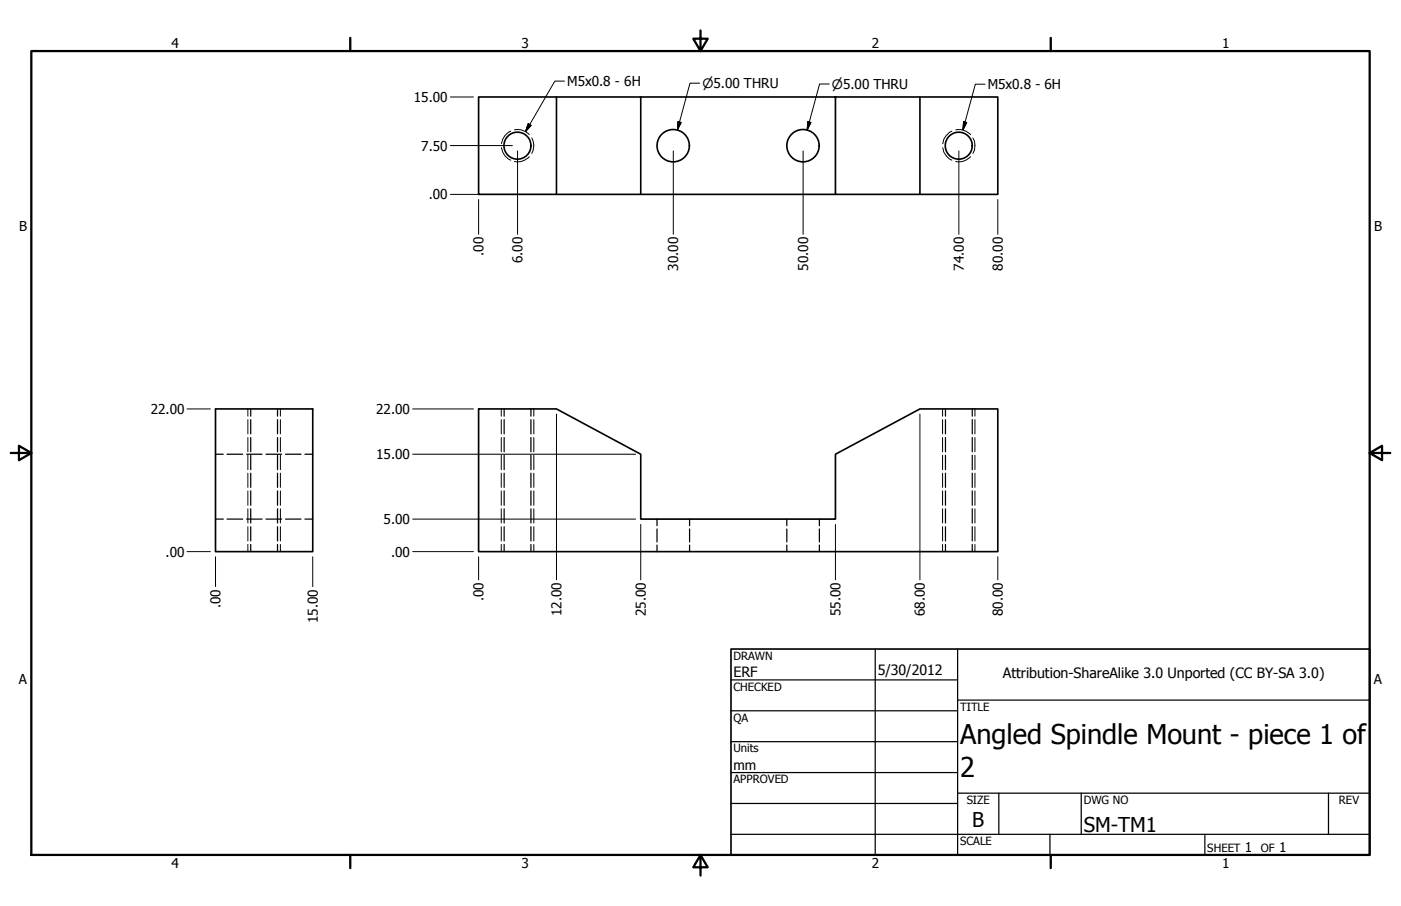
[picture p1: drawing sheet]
<svg xmlns="http://www.w3.org/2000/svg" width="432mm" height="279mm" viewBox="0 0 432 279" stroke-linecap="round" stroke-linejoin="round" font-family="sans-serif">
<!-- layer: Visible (ANSI) -->
<g fill="none" stroke="#000" stroke-width=".51">
<path d="M147.5 29.9h24v30h-24zM171.5 29.9h26v30h-26M197.5 29.9h60v30h26v-30h-26M283.5 29.9h24v30h-24M197.5 59.9h60M66.4 126.1h30v44h-30zM147.5 126.1h24l26 14v20h60v-20l26-14h24v44h-160z"/>
<circle cx="159.5" cy="44.9" r="4.2"/>
<circle cx="207.5" cy="44.9" r="5"/>
<circle cx="247.5" cy="44.9" r="5"/>
<circle cx="295.5" cy="44.9" r="4.2"/>
</g>
<!-- layer: Hidden (ANSI) -->
<g fill="none" stroke="#000" stroke-width=".38">
<path d="M77.3 126.1v2.2M77.3 129.4v4.4M77.3 134.9v4.4M85.5 126.1v2.2M85.5 129.4v4.4M85.5 134.9v4.4M155.4 126.1v2.2M155.4 129.4v4.4M155.4 134.9v4.4M163.6 126.1v2.2M163.6 129.4v4.4M163.6 134.9v4.4"/>
<path d="M291.4 126.1v2.2M291.4 129.4v4.4M291.4 134.9v4.4M299.7 126.1v2.2M299.7 129.4v4.4M299.7 134.9v4.4M66.4 140.1h2.4M70 140.1h4.8M76 140.1h4.8M77.3 140.4v4.4M77.3 145.9v4.4M77.3 151.4v4.4"/>
<path d="M77.3 156.9v4.4M82 140.1h4.8M85.5 140.4v4.4M85.5 145.9v4.4M85.5 151.4v4.4M85.5 156.9v4.4M88 140.1h4.8M94 140.1h2.4M155.4 140.4v4.4M155.4 145.9v4.4M155.4 151.4v4.4M155.4 156.9v4.4"/>
<path d="M163.6 140.4v4.4M163.6 145.9v4.4M163.6 151.4v4.4M163.6 156.9v4.4M291.4 140.4v4.4M291.4 145.9v4.4M291.4 151.4v4.4M291.4 156.9v4.4M299.7 140.4v4.4M299.7 145.9v4.4M299.7 151.4v4.4M299.7 156.9v4.4"/>
<path d="M66.4 160.1h2.4M70 160.1h4.8M76 160.1h4.8M77.3 162.4v4.4M77.3 167.9v2.2M82 160.1h4.8M85.5 162.4v4.4M85.5 167.9v2.2M88 160.1h4.8M94 160.1h2.4M155.4 162.4v4.4M155.4 167.9v2.2"/>
<path d="M163.6 162.4v4.4M163.6 167.9v2.2M202.5 160.1v2M202.5 163.1v4M202.5 168.1v2M212.5 160.1v2M212.5 163.1v4M212.5 168.1v2M242.5 160.1v2M242.5 163.1v4M242.5 168.1v2M252.5 160.1v2"/>
<path d="M252.5 163.1v4M252.5 168.1v2M291.4 162.4v4.4M291.4 167.9v2.2M299.7 162.4v4.4M299.7 167.9v2.2"/>
</g>
<!-- layer: Hidden Narrow (ANSI) -->
<g fill="none" stroke="#000" stroke-width=".31">
<path d="M154.6 45.5a4.9 4.9 0 0 0 2.8 3.9M157.4 40.4a4.8 4.8 0 0 0-2.8 3.9M158.6 40.1a4.5 4.5 0 0 1 4.5 1.4M163.1 48.3a4.9 4.9 0 0 1-4.5 1.5M163.9 42.5a4.8 4.8 0 0 1 0 4.8M290.6 45.5a4.5 4.5 0 0 0 2.8 3.9M293.4 40.4a4.9 4.9 0 0 0-2.8 3.9M294.6 40.1a4.5 4.5 0 0 1 4.5 1.4M299.1 48.3a4.9 4.9 0 0 1-4.5 1.5M299.8 42.5a4.8 4.8 0 0 1 0 4.8M76.4 126.1v2.2M76.4 129.4v4.4"/>
<path d="M76.4 134.9v4.4M86.4 126.1v2.2M86.4 129.4v4.4M86.4 134.9v4.4M154.5 126.1v2.2M154.5 129.4v4.4M154.5 134.9v4.4M164.5 126.1v2.2M164.5 129.4v4.4M164.5 134.9v4.4M290.5 126.1v2.2M290.5 129.4v4.4"/>
<path d="M290.5 134.9v4.4M300.5 126.1v2.2M300.5 129.4v4.4M300.5 134.9v4.4M76.4 140.4v4.4M76.4 145.9v4.4M76.4 151.4v4.4M76.4 156.9v4.4M86.4 140.4v4.4M86.4 145.9v4.4M86.4 151.4v4.4M86.4 156.9v4.4"/>
<path d="M154.5 140.4v4.4M154.5 145.9v4.4M154.5 151.4v4.4M154.5 156.9v4.4M164.5 140.4v4.4M164.5 145.9v4.4M164.5 151.4v4.4M164.5 156.9v4.4M290.5 140.4v4.4M290.5 145.9v4.4M290.5 151.4v4.4M290.5 156.9v4.4"/>
<path d="M300.5 140.4v4.4M300.5 145.9v4.4M300.5 151.4v4.4M300.5 156.9v4.4M76.4 162.4v4.4M76.4 167.9v2.2M86.4 162.4v4.4M86.4 167.9v2.2M154.5 162.4v4.4M154.5 167.9v2.2M164.5 162.4v4.4M164.5 167.9v2.2"/>
<path d="M290.5 162.4v4.4M290.5 167.9v2.2M300.5 162.4v4.4M300.5 167.9v2.2"/>
</g>
<!-- layer: Border (ANSI) -->
<path d="M9.7 15.7h412.4v248h-412.4zM107.9 11.7v4M215.9 9.4v6.3l-2.2-3.8h4.4l-2.2 3.8M323.8 11.7v4M3.3 139.7h6.4l-3.9-2.2v4.4l3.9-2.2M422.1 139.7l3.9 2.2v-4.4l-3.9 2.2h6.4M107.9 263.7v4M215.9 263.7l2.2 3.8h-4.4l2.2-3.8v6.3M323.8 263.7v4" fill="none" stroke="#000" stroke-width=".7"/>
<!-- layer: Title (ANSI) -->
<g fill="none" stroke="#000" stroke-width=".38">
<path d="M225.3 209.7h69.8M225.3 219.2h69.8M269.7 200.2v63.5M295.1 215.9h127M295.1 200.2v63.5M225.3 228.7h69.8M225.3 238.3h69.8M225.3 257.3h196.8M225.3 247.8h69.8M295.1 244.6h127M307.8 244.6v12.7M323.6 257.3v6.4"/>
<path d="M333.2 244.6v12.7M371.3 257.3v6.4M409.4 244.6v12.7"/>
</g>
<path d="M225.3 200.2h196.8v63.5h-196.8z" fill="none" stroke="#000" stroke-width=".51"/>
<!-- layer: Dimension (ANSI) -->
<g fill="none" stroke="#000" stroke-width=".31">
<path d="M138.8 29.9h7.1M138.8 59.9h31.1M138.8 44.9h19.1M159.5 46.5v25.8M207.5 46.5v25.8M247.5 46.5v25.8M295.5 46.5v25.8M147.5 61.5v10.8M307.5 61.5v10.8M57.7 126.1h7.1M127.2 126.1h18.7M171.5 127.7v51.1"/>
<path d="M283.5 127.7v51.1M127.2 140.1h68.7M57.7 170.1h7.1M66.4 171.7v9.2M96.4 171.7v9.2M127.2 170.1h18.7M127.2 160.1h68.7M147.5 171.7v7.1M197.5 161.7v17.1M257.5 161.7v17.1M307.5 171.7v7.1"/>
</g>
<!-- layer: Symbol (ANSI) -->
<path d="M162.8 38.2l.9 .5-1.7 1.9zM174 25h-3l-9 15.6M209 37.5l.9 .3-1.1 2.3zM215.6 25.7h-2.9l-3.9 14.4M249 37.5l.9 .3-1.1 2.3zM255.6 25.9h-3l-3.8 14.2M297 37.5l.9 .3-1.1 2.3zM303.6 26h-3l-3.8 14.1" fill="none" stroke="#000" stroke-width=".31"/>
<path d="M162.8 38.2l-.8 2.4zM162.8 38.2l.9 .5-1.7 1.9zM209 37.5l-.2 2.6zM209 37.5l.9 .3-1.1 2.3zM249 37.5l-.2 2.6zM249 37.5l.9 .3-1.1 2.3zM297 37.5l-.2 2.6zM297 37.5l.9 .3-1.1 2.3z" fill="#000" stroke="#000" stroke-width=".31"/>
<g font-size="8.4">
<text x="295.9" y="229.5">Angled Spindle Mount - piece 1 of</text>
<text x="295.9" y="239.5">2</text>
</g>
<g font-size="6.3">
<text x="299.7" y="255.1">B</text>
<text x="334" y="256.5">SM-TM1</text>
</g>
<g font-size="4.4">
<text x="226.1" y="208.9">ERF</text>
<text x="270.5" y="208.2">5/30/2012</text>
<text x="309.1" y="209.2">Attribution-ShareAlike 3.0 Unported (CC BY-SA 3.0)</text>
</g>
<g font-size="4.2">
<text x="52.8" y="14.7">4</text>
<text x="160.8" y="14.7">3</text>
<text x="268.7" y="14.7">2</text>
<text x="376.7" y="14.7">1</text>
<text x="174.8" y="26.5">M5x0.8 - 6H</text>
<text x="304.4" y="27.5">M5x0.8 - 6H</text>
<text x="127.6" y="31.4">15.00</text>
<text x="129.9" y="46.4">7.50</text>
<text x="132.1" y="61.5">.00</text>
<text x="5.9" y="71.4">B</text>
<text x="423.5" y="71.4">B</text>
<text x="149" y="78.9" transform="rotate(-90 149 78.9)">.00</text>
<text x="161" y="81.2" transform="rotate(-90 161 81.2)">6.00</text>
<text x="209" y="83.4" transform="rotate(-90 209 83.4)">30.00</text>
<text x="249" y="83.4" transform="rotate(-90 249 83.4)">50.00</text>
<text x="297.1" y="83.4" transform="rotate(-90 297.1 83.4)">74.00</text>
<text x="309.1" y="83.4" transform="rotate(-90 309.1 83.4)">80.00</text>
<text x="46.5" y="127.6">22.00</text>
<text x="116" y="127.6">22.00</text>
<text x="116" y="141.6">15.00</text>
<text x="118.2" y="161.6">5.00</text>
<text x="51.1" y="171.6">.00</text>
<text x="120.5" y="171.6">.00</text>
<text x="149" y="185.5" transform="rotate(-90 149 185.5)">.00</text>
<text x="67.9" y="187.6" transform="rotate(-90 67.9 187.6)">.00</text>
<text x="173" y="190.1" transform="rotate(-90 173 190.1)">12.00</text>
<text x="199" y="190.1" transform="rotate(-90 199 190.1)">25.00</text>
<text x="259" y="190.1" transform="rotate(-90 259 190.1)">55.00</text>
<text x="285.1" y="190.1" transform="rotate(-90 285.1 190.1)">68.00</text>
<text x="309.1" y="190.1" transform="rotate(-90 309.1 190.1)">80.00</text>
<text x="97.9" y="192.2" transform="rotate(-90 97.9 192.2)">15.00</text>
<text x="5.8" y="211.1">A</text>
<text x="423.4" y="211.1">A</text>
<text x="226.1" y="237.5">mm</text>
<text x="383.7" y="262.8">1</text>
<text x="394.2" y="262.8">1</text>
<text x="52.8" y="267.7">4</text>
<text x="160.8" y="267.7">3</text>
<text x="268.7" y="267.7">2</text>
<text x="376.7" y="267.7">1</text>
</g>
<g font-size="4">
<text x="216.5" y="27.2">⌀5.00 THRU</text>
<text x="256.4" y="27.4">⌀5.00 THRU</text>
</g>
<g font-size="3.5">
<text x="226.1" y="203.5">DRAWN</text>
<text x="226.1" y="213">CHECKED</text>
<text x="295.9" y="219.2">TITLE</text>
<text x="226.1" y="222.6">QA</text>
<text x="226.1" y="232">Units</text>
<text x="226.1" y="241.6">APPROVED</text>
<text x="297.9" y="248">SIZE</text>
<text x="334" y="248">DWG NO</text>
<text x="412.7" y="247.9">REV</text>
<text x="295.9" y="260.7">SCALE</text>
<text x="372.1" y="262.8">SHEET</text>
<text x="388.6" y="262.8">OF</text>
</g>
</svg>
